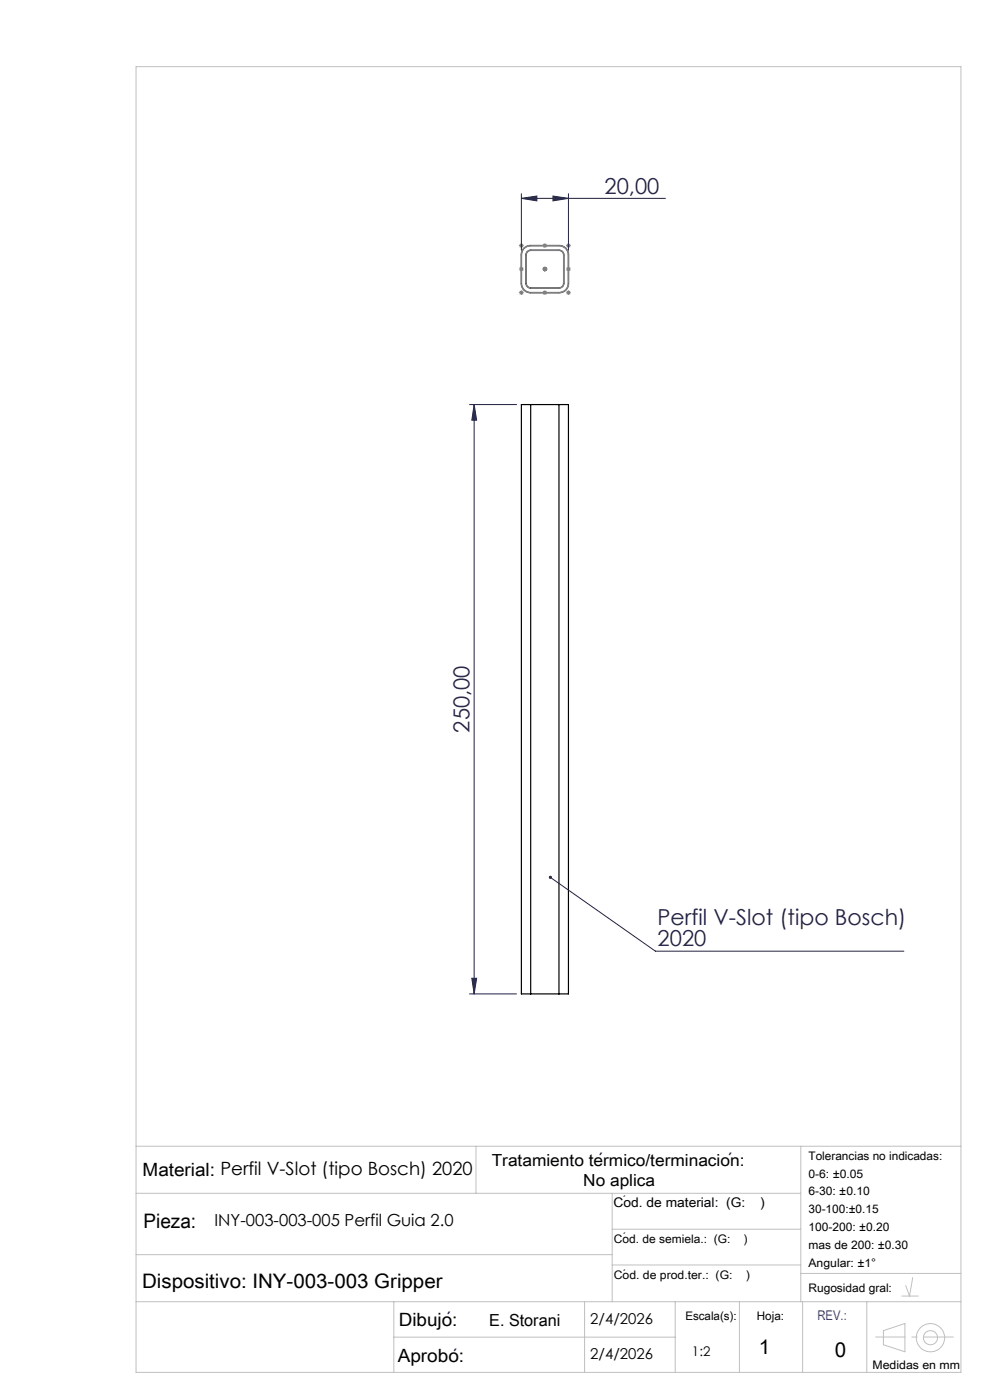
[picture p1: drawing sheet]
<svg xmlns="http://www.w3.org/2000/svg" width="210mm" height="297mm" viewBox="0 0 210 297" stroke-linecap="round" stroke-linejoin="round" font-family="sans-serif">
<path d="M111.2 52.7l.6-.5 .8-.1h6a1.93 1.93 0 0 1 2 2v6a1.93 1.93 0 0 1-2 2h-6a1.93 1.93 0 0 1-2-2v-6l.1-.8zM111.9 53.4l.7-.3h6a1.02 1.02 0 0 1 1 1v6a1.02 1.02 0 0 1-1 1h-6a.96 .96 0 0 1-1-1v-6zM112.6 85.8h-2v125.1h2M112.6 85.8v125.1M112.6 85.8h6M118.6 85.8h2v125.1h-2M118.6 85.8v125.1M112.6 210.9h6" fill="none" stroke="#000" stroke-width=".25"/>
<path d="M110.6 42.1l3.3-.5v1zM110.6 41.1v12M110.6 42.1h30.5M117.3 41.6l3.3 .5-3.3 .5zM120.6 41.1v12M99.6 85.8h10M100.6 85.8l.5 3.3h-1zM100.6 85.8v125.1M116.7 186.1l22.3 15.7h52.7M99.6 210.9h10M100.1 207.5h1l-.5 3.4z" fill="none" stroke="#212142" stroke-width=".21"/>
<g fill="none" stroke="#c0c0c0" stroke-width=".21">
<path d="M28.9 14.1h174.9v277h-174.9zM28.9 253.1h141M28.9 243.2h174.9M101 243.2v9.9M129.9 253.1v23.1M169.9 243.2v33M28.9 276.2h174.9M28.9 266.2h101M83.5 276.2v14.9M124 276.2v14.9M129.9 260.8h40M129.9 268.4h40"/>
<path d="M143.2 276.2v14.9M156.8 276.2v14.9M169.9 270.2h33.9M170.3 276.2v14.9M183.9 276.2v14.9M191.3 275h3.5M193.6 271l-.7 4-.8-2.3M83.5 283.7h59.7M187.4 282.3l4.5-1.5v6l-4.5-1.5z"/>
<circle cx="197.4" cy="283.8" r="3"/>
<circle cx="197.4" cy="283.8" r="1.48"/>
</g>
<g fill="none" stroke="#808080" stroke-width=".21">
<path d="M110.1 52.1h1M110.1 57.1h1M110.2 56.7l.7 .7M110.2 51.7l.7 .8M110.6 51.6v1M110.6 56.6v1M110.9 56.7l-.7 .7M110.9 51.7l-.7 .8M115.1 52.1h1M115.1 57.1h1M115.2 51.7l.7 .8M115.2 56.7l.7 .7"/>
<path d="M115.6 51.6v1M115.6 56.6v1M115.9 51.7l-.7 .8M115.9 56.7l-.7 .7M120.1 52.1h1M120.1 57.1h1M120.2 56.7l.7 .7M120.2 51.7l.7 .8M120.6 51.6v1M120.6 56.6v1M120.9 56.7l-.7 .7M120.9 51.7l-.7 .8"/>
<path d="M110.1 62.1h1M110.2 61.7l.7 .7M110.6 61.6v1M110.9 61.7l-.7 .7M115.1 62.1h1M115.2 61.7l.7 .7M115.6 61.6v1M115.9 61.7l-.7 .7M120.1 62.1h1M120.2 61.7l.7 .7M120.6 61.6v1M120.9 61.7l-.7 .7"/>
</g>
<path d="M111.1 52.7l.5-.4 .8-.2h6.4a1.93 1.93 0 0 1 1.8 2v6a1.98 1.98 0 0 1-2 2h-6a1.92 1.92 0 0 1-2-2v-6.2zM111.9 53.3l.5-.2h6.2a1.02 1.02 0 0 1 1 1v6.2a.97 .97 0 0 1-1 .8l-6.4-.1a.88 .88 0 0 1-.6-.9v-6.2z" fill="none" stroke="#808080" stroke-width=".35"/>
<path d="M185.7 283.6h16.6" fill="none" stroke="#c0c0c0" stroke-width=".21" stroke-dasharray="15.2 1.3 1.3 1.3" stroke-dashoffset="8.8" stroke-linecap="butt"/>
<g fill="#212142">
<path d="M116.5 185.9a.33 .33 0 0 1 .6 .1 .33 .33 0 0 1-.4 .4 .33 .33 0 0 1-.2-.5l.2 .2z"/>
<path d="M100.6 85.8l.5 3.3h-1zM100.1 207.5h1l-.5 3.4z"/>
<path d="M110.6 42.1l3.3-.5v1zM117.3 41.6l3.3 .5-3.3 .5z"/>
</g>
<g font-size="4.7" fill="#212142">
<text x="128.2" y="41.1">20,00</text>
<text x="99.6" y="155.4" transform="rotate(-90 99.6 155.4)">250,00</text>
<text x="139.5" y="196.2">Perfil V-Slot (tipo Bosch)</text>
<text x="139.5" y="200.7">2020</text>
</g>
<g font-size="4.4">
<text x="161" y="287.2">1</text>
<text x="177.1" y="287.9">0</text>
</g>
<g font-size="4.2">
<text x="30.4" y="260.5">Pieza:</text>
<text x="30.1" y="273.3">Dispositivo: INY-003-003 Gripper</text>
</g>
<g font-size="3.9">
<text x="30.2" y="249.5">Material: Perfil V-Slot (tipo Bosch) 2020</text>
<text x="84.6" y="281.2">Dibujo:</text>
<text x="84.4" y="289">Aprobo:</text>
</g>
<g font-size="3.9" fill="#212142">
<text x="126.8" y="247.4">´</text>
<text x="154.3" y="247.4">´</text>
<text x="94.6" y="281.2">´</text>
<text x="95.9" y="289">´</text>
</g>
<g font-size="3.5">
<text x="104.3" y="247.3">Tratamiento termico/terminacion:</text>
<text x="123.7" y="251.7">No aplica</text>
<text x="45.5" y="260.2">INY-003-003-005 Perfil Guia 2.0</text>
<text x="103.8" y="281.2">E. Storani</text>
</g>
<g font-size="3.2">
<text x="125.2" y="280.9">2/4/2026</text>
<text x="125.2" y="288.3">2/4/2026</text>
</g>
<g font-size="2.8">
<text x="130.2" y="256.1">Cod. de material: (G:</text>
<text x="161.4" y="256.1">)</text>
<text x="146.8" y="287.8">1:2</text>
</g>
<text font-size="2.8" fill="#00f" x="173.4" y="280.1">REV.:</text>
<g font-size="2.5">
<text x="171.5" y="246">Tolerancias no indicadas:</text>
<text x="171.5" y="249.8">0-6: ±0.05</text>
<text x="171.5" y="253.6">6-30: ±0.10</text>
<text x="171.5" y="257.4">30-100:±0.15</text>
<text x="130.2" y="263.6">Cod. de semiela.: (G:</text>
<text x="157.8" y="263.6">)</text>
<text x="171.5" y="261.2">100-200: ±0.20</text>
<text x="171.5" y="265">mas de 200: ±0.30</text>
<text x="171.5" y="268.8">Angular: ±1°</text>
<text x="130.2" y="271.4">Cod. de prod.ter.: (G:</text>
<text x="158.3" y="271.4">)</text>
<text x="171.5" y="274.2">Rugosidad gral:</text>
<text x="145.4" y="280">Escala(s):</text>
<text x="160.6" y="280">Hoja:</text>
<text x="185.1" y="290.5">Medidas en mm</text>
</g>
<g font-size="2.5" fill="#212142">
<text x="132.1" y="255.5">´</text>
<text x="132.1" y="263.2">´</text>
<text x="132.1" y="271.1">´</text>
</g>
</svg>
